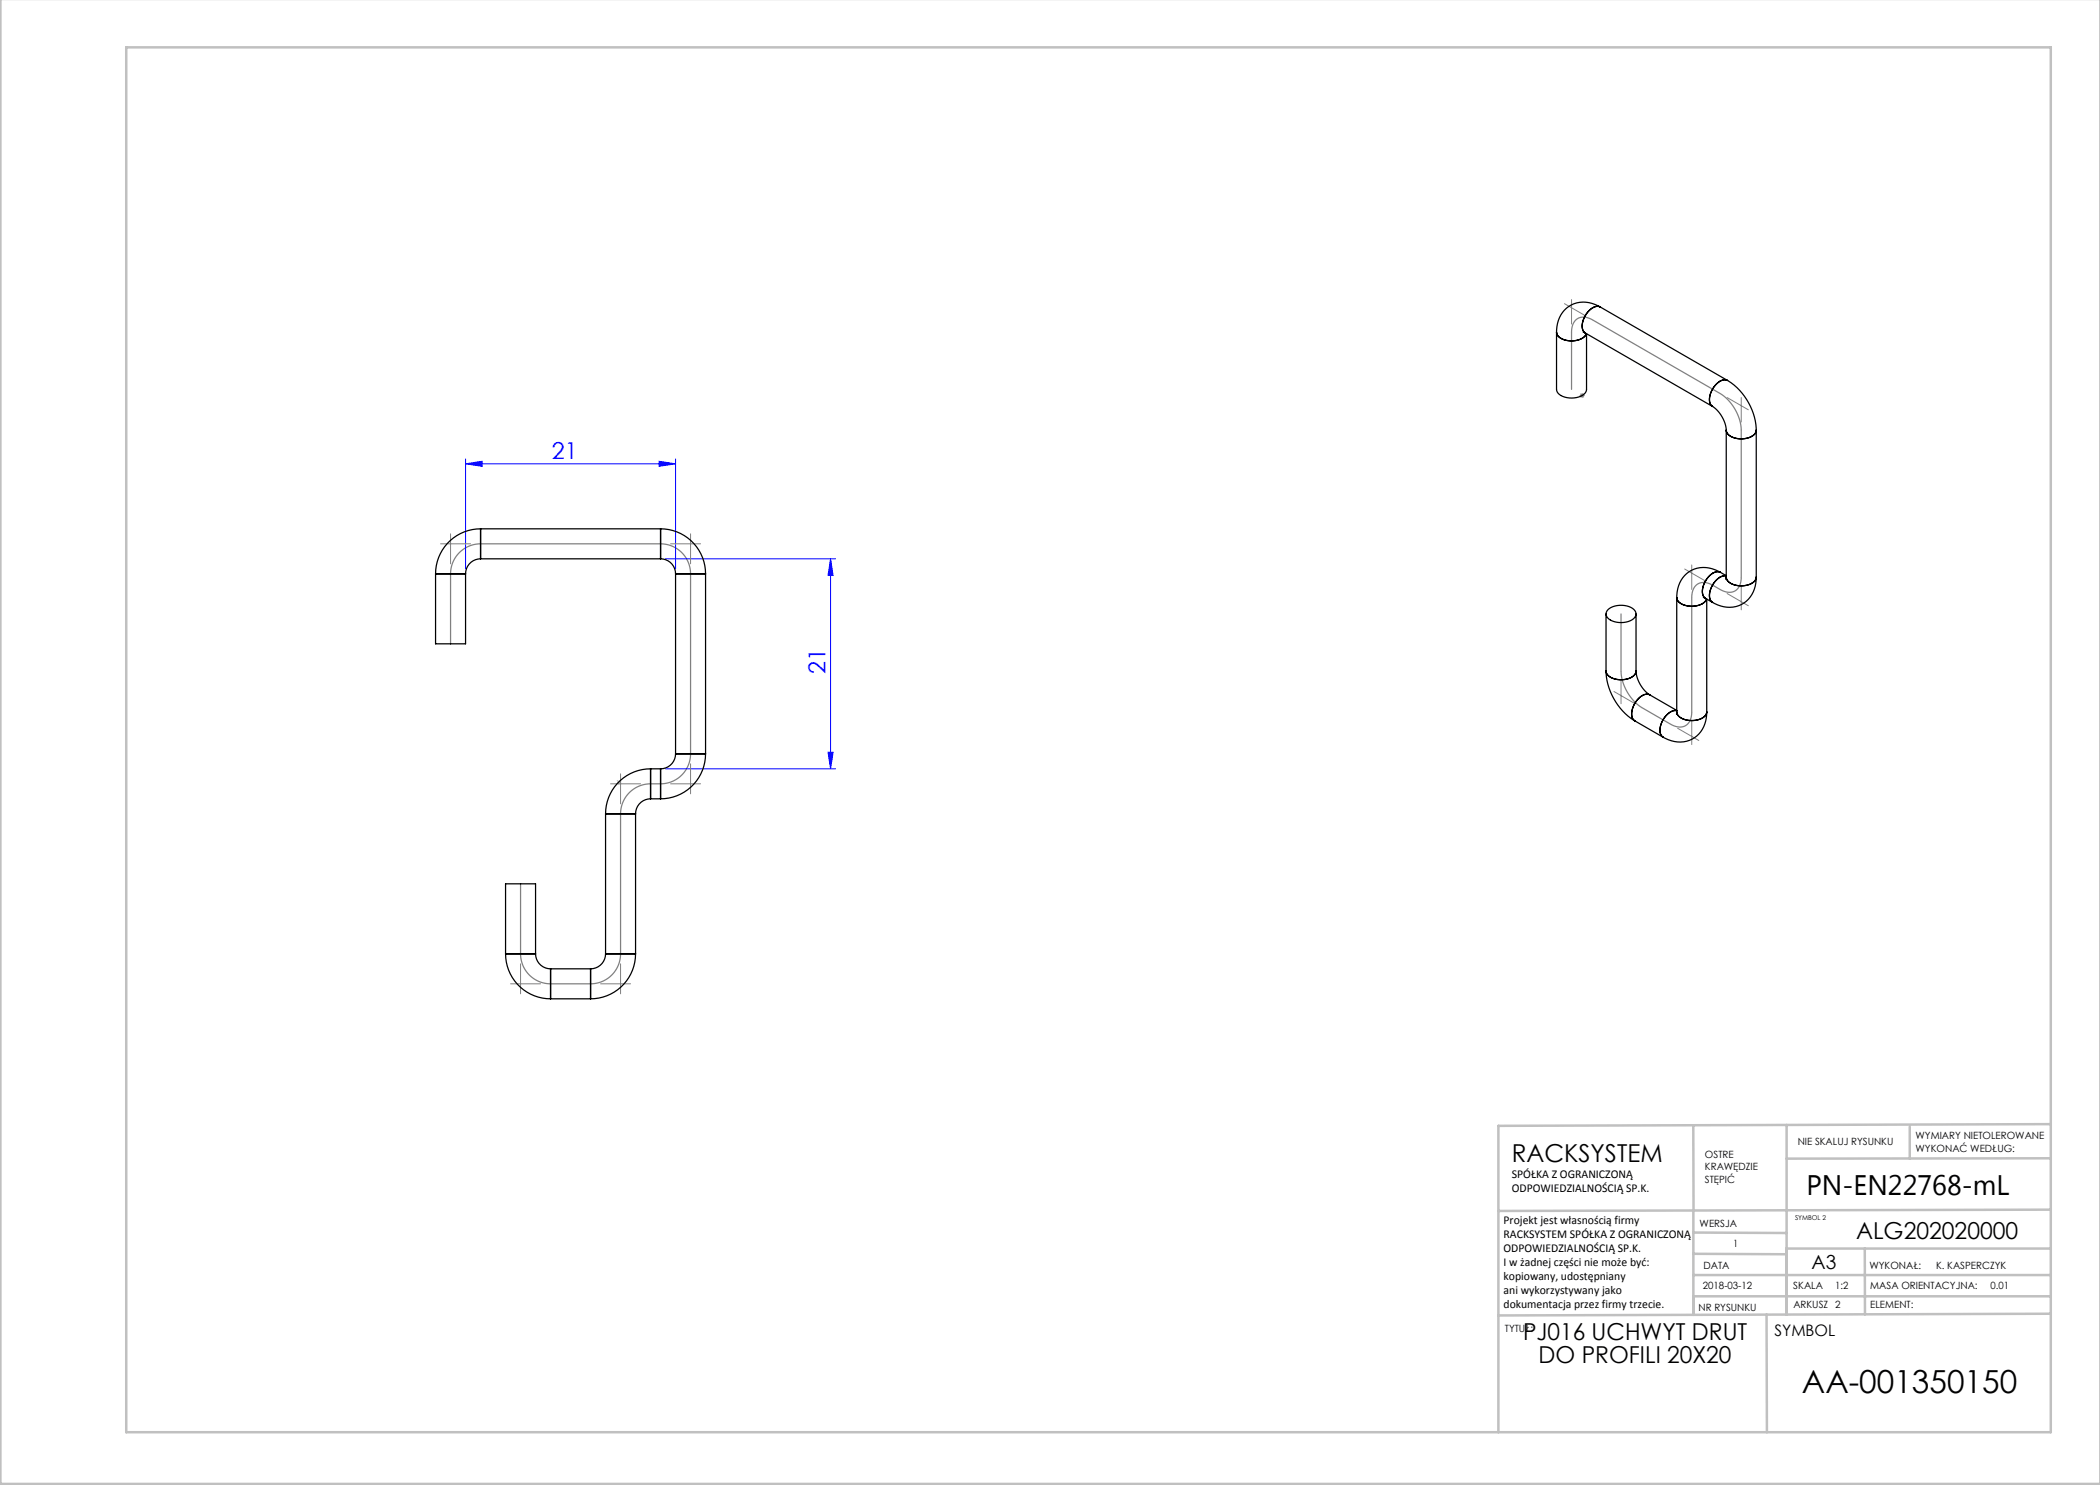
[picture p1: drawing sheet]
<svg xmlns="http://www.w3.org/2000/svg" width="420mm" height="297mm" viewBox="0 0 420 297" stroke-linecap="round" stroke-linejoin="round" font-family="sans-serif">
<path d="M123.4 156l.7 .8M123.4 156.8l.7-.8M123.7 156.9v-1M124.2 156.4h-1" fill="none" stroke="#c0c0c0" stroke-width=".2" stroke-dasharray="1.3 .6" stroke-dashoffset=".5" stroke-linecap="butt"/>
<path d="M93.1 92.8l3.3-.5v1zM93.1 91.8v22M93.1 92.8h42M131.8 92.3l3.3 .5-3.3 .5zM135.1 91.8v22M133.1 111.8h34M166.1 111.8v42M166.1 111.8l.5 3.3h-1zM133.1 153.8h34M165.6 150.5h1l-.5 3.3z" fill="none" stroke="#00f" stroke-width=".2"/>
<g fill="none" stroke="#808080" stroke-width=".2">
<path d="M314.3 59.9v4.9M312.9 60.7l4.2 2.5M315.9 79.1h1M316.1 78.8l.7 .7M316.4 78.6v1M316.8 78.8l-.7 .7M345.4 79.5l4.3 2.5M348.2 79.5v4.9M88.1 108.8h6M90.1 106.8v6M134.1 108.8h6M138.1 106.8v6"/>
<path d="M336.9 113.8l4.3 2.5M338.3 113v4.9M345.4 118.7l4.3 2.5M348.2 117.1v4.9M322.8 138.3l4.2 2.5M324.2 135.9v4.9M122.1 156.8h6M124.1 154.8v6M134.1 156.8h6M138.1 152.8v6M335.5 145.7l4.3 2.4M338.3 144v4.9"/>
<path d="M102.1 196.8h6M104.1 192.8v6M120.1 196.8h6M124.1 192.8v6"/>
</g>
<path d="M314.3 77.9v-11.5a2.51 2.51 0 0 1 2.8-2.9l1.4 .5 25.5 14.7a9.4 9.4 0 0 1 4.2 7.3v29.4a2.51 2.51 0 0 1-2.7 3l-1-.3-1.9-1a2.51 2.51 0 0 0-4 .9l-.3 1.5v22.9a2.51 2.51 0 0 1-2.7 3l-1.2-.4-6-3.4a9.4 9.4 0 0 1-4.2-7.4v-11.4M90.1 128.8v-14a6 6 0 0 1 6-6h36a6 6 0 0 1 6 6v36a6 6 0 0 1-6 6h-2a6 6 0 0 0-6 6v28a6 6 0 0 1-6 6h-8a6 6 0 0 1-6-6v-14" fill="none" stroke="#808080" stroke-width=".25"/>
<g fill="none" stroke="#c0c0c0" stroke-width=".5">
<path d="M.1 -.1v296.9h419.9M25.2 9.5h385v276.9h-385zM338.7 225.2v16.9M357.3 225v37.9M382 225.4v6.3M410.1 224.8l-110.4 .4v61.2M410.1 231.7h-52.8M338.7 259.3h71.5M338.7 255h71.5M338.7 250.8l18.6 .1M338.7 246.5l18.6 .1M338.7 242.1v20.9"/>
<path d="M373 249.7v13.2M410.1 241.9l-110.4 .3M410.2 249.7h-52.9v13.2M353.3 262.9l.1 23.5M410.2 262.7l-110.5 .4"/>
</g>
<g fill="#00f">
<path d="M93.1 92.8l3.3-.5v1zM131.8 92.3l3.3 .5-3.3 .5z"/>
<path d="M165.6 150.5h1l-.5 3.3zM166.1 111.8l.5 3.3h-1z"/>
</g>
<g fill="none" stroke="#000" stroke-width=".25">
<path d="M311.3 66.4a2.01 2.01 0 0 0 1.9 1.7 3.5 3.5 0 0 0 4.1-1.4 3.2 3.2 0 0 1-3.4 1.5 2.5 2.5 0 0 1-2.6-1.8zM311.3 66.4v11.5a2.16 2.16 0 0 0 2.1 1.6 3.6 3.6 0 0 0 3.8-1.2l.1-11.6M316.6 66.4l.4 .2M317 66.6l25.5 14.7M320 61.4a5.5 5.5 0 0 0-6-.3 5.5 5.5 0 0 0-2.7 5.3M320 61.4a2 2 0 0 0-2.3 .8 3.9 3.9 0 0 0-1.1 4l.4 .4M320 61.4a2.17 2.17 0 0 0-2.4 1 3.6 3.6 0 0 0-.9 3.9l.4 .3M320 61.4l25.5 14.7M345.5 76.1a12.3 12.3 0 0 1 5.7 9.9M345.5 76.1a2.01 2.01 0 0 0-2.3 .8 3.9 3.9 0 0 0-1.1 3.9l.4 .5M345.5 76.1a2.17 2.17 0 0 0-2.5 1 3.6 3.6 0 0 0-.8 3.9l.3 .3M342.5 81.3a6.4 6.4 0 0 1 2.7 4.7"/>
<path d="M345.2 86a1.93 1.93 0 0 0 1.8 1.6 3.8 3.8 0 0 0 4.2-1.2v-.4M345.2 86v29.4M351.2 86a2.16 2.16 0 0 1-2.1 1.7 3.6 3.6 0 0 1-3.7-1.2l-.2-.5M351.2 86v29.4M87.1 114.8h6M87.1 114.8v14h6v-14M96.1 111.8a3 3 0 0 0-3 3M96.1 105.8a9 9 0 0 0-9 9M96.1 105.8v6M96.1 111.8h36M96.1 105.8h36M132.1 111.8a3 3 0 0 1 3 3"/>
<path d="M132.1 105.8a9 9 0 0 1 9 9M132.1 105.8v6M135.1 114.8h6M135.1 114.8v36M141.1 114.8v36M335.3 119.5a1.93 1.93 0 0 0 1.8 1.6 3.5 3.5 0 0 0 4.2-1.3 3.4 3.4 0 0 1-4 1.4 2.09 2.09 0 0 1-2-1.7zM335.3 119.5v22.9M340.7 119.5l.4 .2M341.1 119.7l1.4 .8M341.3 119.8v22.6M343.3 116l1-.7 .9-.1a3.5 3.5 0 0 0-3.2 3 1.93 1.93 0 0 0 .5 2.3 2.08 2.08 0 0 1-.4-2.6l.4-.8zM344.1 114.5a5.5 5.5 0 0 0-6-.3 5.5 5.5 0 0 0-2.8 5.3"/>
<path d="M344.1 114.5a2.17 2.17 0 0 0-2.5 1 3.6 3.6 0 0 0-.8 3.9l.3 .3M344.1 114.5a2.01 2.01 0 0 0-2.3 .8 3.9 3.9 0 0 0-1.1 3.9l.4 .5M344.1 114.5l1.1 .6M345.2 115.4v.5M345.2 115.4a1.92 1.92 0 0 0 1.8 1.6 3.8 3.8 0 0 0 4.2-1.2v-.4M345.2 115.4a2.08 2.08 0 0 0 2 1.7 3.8 3.8 0 0 0 3.9-1.1l.1-.6M351.2 115.4a5.5 5.5 0 0 1-2.7 5.4 5.5 5.5 0 0 1-6-.3M321.2 134.2a12.3 12.3 0 0 0 5.7 10M321.2 134.2a2.01 2.01 0 0 0 1.9 1.6 3.9 3.9 0 0 0 3.9-1l.2-.6M321.2 122.8v11.4M321.6 122a4.2 4.2 0 0 1 5.4 .1 1.36 1.36 0 0 1-.9 2.1 4.1 4.1 0 0 1-4.8-.9 1.1 1.1 0 0 1 .3-1.3zM327.2 134.2a6.4 6.4 0 0 0 2.7 4.8"/>
<path d="M327.2 134.2a2 2 0 0 1-1.9 1.6 3.9 3.9 0 0 1-3.9-1l-.2-.6M327.2 122.8v11.4M329.9 139a2.01 2.01 0 0 0-2.3 .8 3.9 3.9 0 0 0-1.1 3.9l.4 .5M329.9 139l5.4 3.1M330 139a2.16 2.16 0 0 0-2.5 1 3.6 3.6 0 0 0-.9 3.9l.3 .3M130.1 159.8a3 3 0 0 0-3 3M130.1 153.8a9 9 0 0 0-9 9M130.1 153.8v6M130.1 153.8h2M130.1 159.8h2M132.1 153.8v6M135.1 150.8a3 3 0 0 1-3 3"/>
<path d="M135.1 150.8h6M141.1 150.8a9 9 0 0 1-9 9M326.9 144.2l5.7 3.2M333.4 142.9l1-.7 .9-.1a3.5 3.5 0 0 0-3.2 3 1.93 1.93 0 0 0 .5 2.3 2.08 2.08 0 0 1-.4-2.5l.6-1.3zM335.3 142.4v.4M335.3 142.4a1.92 1.92 0 0 0 1.8 1.6 3.8 3.8 0 0 0 4.2-1.2v-.4M335.3 142.4a2.09 2.09 0 0 0 2 1.6 3.8 3.8 0 0 0 3.9-1.1l.1-.5M341.3 142.4a5.5 5.5 0 0 1-2.7 5.3 5.5 5.5 0 0 1-6-.3M121.1 162.8h6M121.1 162.8v28M127.1 162.8v28M101.1 190.8a9 9 0 0 0 9 9"/>
<path d="M101.1 190.8h6M101.1 190.8v-14h6v14M107.1 190.8a3 3 0 0 0 3 3M110.1 193.8v6M110.1 193.8h8M110.1 199.8h8M118.1 193.8v6M121.1 190.8a3 3 0 0 1-3 3M121.1 190.8h6M127.1 190.8a9 9 0 0 1-9 9"/>
</g>
<text font-size="6.3" x="360.4" y="278.5">AA-001350150</text>
<text font-size="5.6" x="361.3" y="239.1">PN-EN22768-mL</text>
<text font-size="4.9" x="302.4" y="232.4">RACKSYSTEM</text>
<g font-size="4.7" fill="#00f">
<text x="110.4" y="91.8">21</text>
<text x="165.1" y="134.9" transform="rotate(-90 165.1 134.9)">21</text>
</g>
<g font-size="4.7">
<text x="371.2" y="247.8">ALG202020000</text>
<text x="304.6" y="268.1">PJ016 UCHWYT DRUT</text>
<text x="307.7" y="272.6">DO PROFILI 20X20</text>
</g>
<text font-size="3.9" x="362.3" y="253.8">A3</text>
<text font-size="3.2" x="354.9" y="267.2">SYMBOL</text>
<g font-size="2.4">
<text x="302.4" y="235.6">SPÓŁKA Z OGRANICZONĄ</text>
<text x="302.4" y="238.4">ODPOWIEDZIALNOŚCIĄ SP.K.</text>
<text x="300.7" y="244.7">Projekt jest własnością firmy</text>
<text x="300.7" y="247.5">RACKSYSTEM SPÓŁKA Z OGRANICZONĄ</text>
<text x="300.7" y="250.3">ODPOWIEDZIALNOŚCIĄ SP.K.</text>
<text x="300.7" y="253.1">I w żadnej części nie może być:</text>
<text x="300.7" y="256">kopiowany, udostępniany</text>
<text x="300.7" y="258.8">ani wykorzystywany jako</text>
<text x="300.7" y="261.6">dokumentacja przez firmy trzecie.</text>
</g>
<g font-size="2">
<text x="383.1" y="227.9">WYMIARY NIETOLEROWANE</text>
<text x="341" y="231.6">OSTRE</text>
<text x="359.5" y="228.9">NIE SKALUJ RYSUNKU</text>
<text x="383.1" y="230.4">WYKONAĆ WEDŁUG:</text>
<text x="341" y="234.1">KRAWĘDZIE</text>
<text x="341" y="236.6">STĘPIĆ</text>
<text x="339.9" y="245.4">WERSJA</text>
<text x="346.6" y="249.5">1</text>
<text x="340.6" y="257.7">2018-03-12</text>
<text x="340.7" y="253.8">DATA</text>
<text x="358.7" y="257.7">SKALA</text>
<text x="367" y="257.7">1:2</text>
<text x="373.9" y="253.8">WYKONAŁ:</text>
<text x="374.1" y="257.7">MASA ORIENTACYJNA:</text>
<text x="387.2" y="253.8">K. KASPERCZYK</text>
<text x="398.1" y="257.7">0.01</text>
<text x="339.7" y="262.3">NR RYSUNKU</text>
<text x="358.7" y="261.7">ARKUSZ 2</text>
<text x="374.1" y="261.7">ELEMENT:</text>
<text x="301" y="266.4">TYTUŁ:</text>
</g>
<text font-size="1.3" x="359" y="244">SYMBOL 2</text>
</svg>
